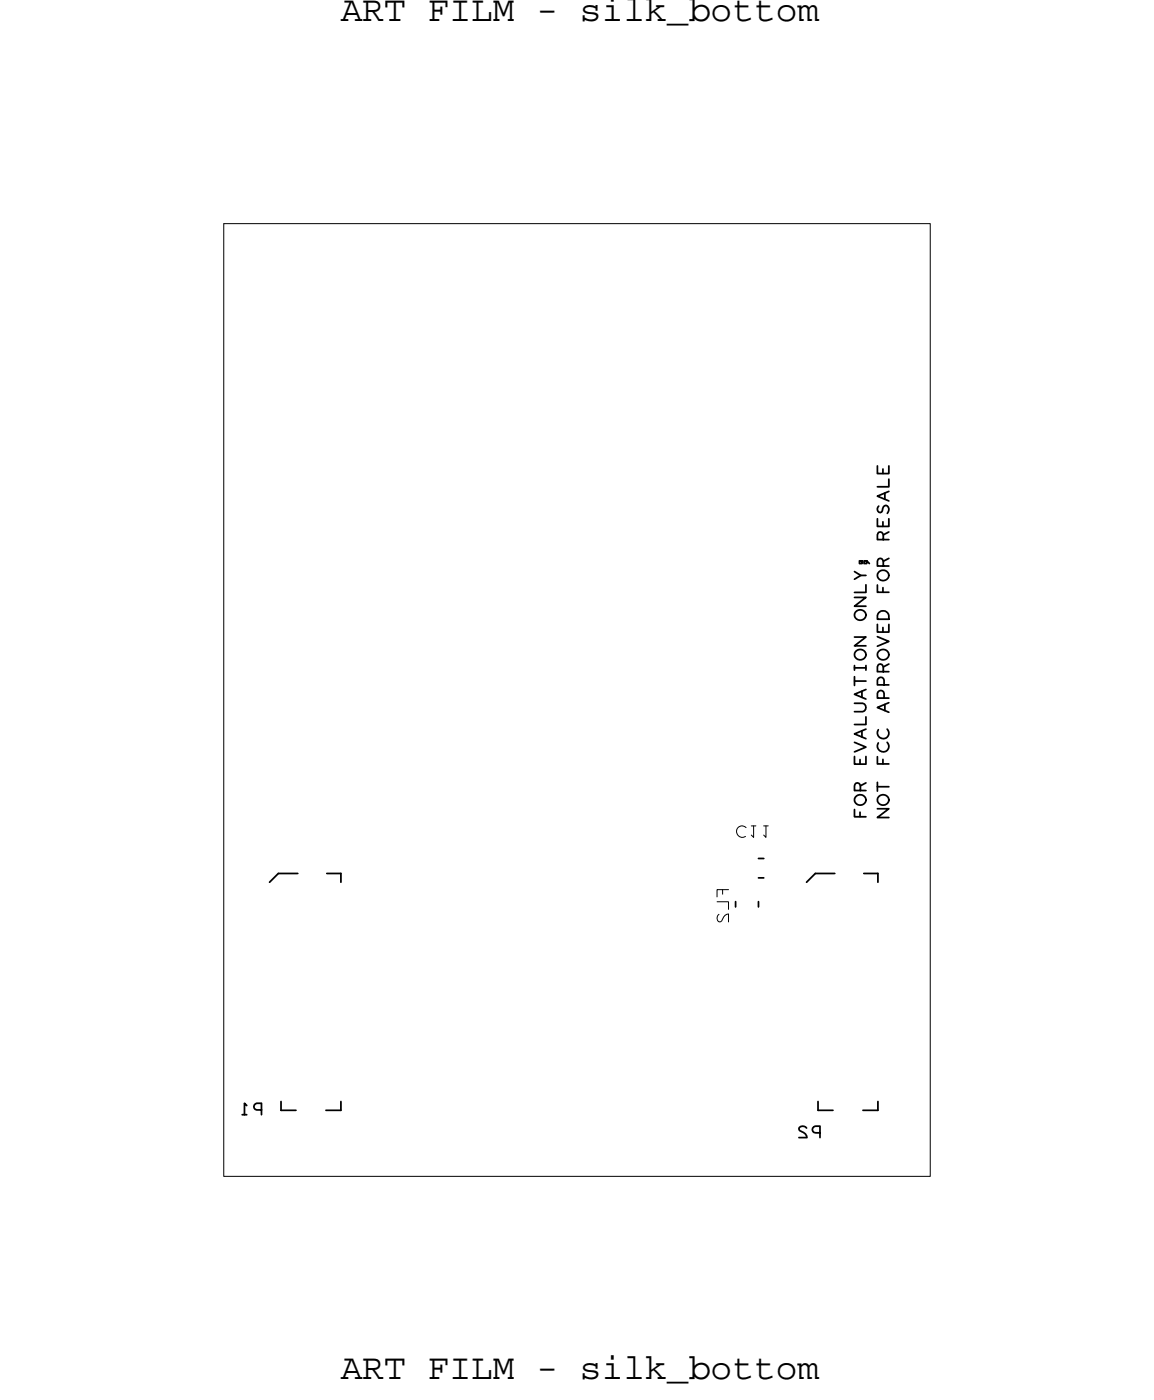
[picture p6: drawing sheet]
<svg xmlns="http://www.w3.org/2000/svg" width="65mm" height="79mm" viewBox="0 0 65 79" stroke-linecap="round" stroke-linejoin="round" font-family="sans-serif">
<!-- layer: Board Outline -->
<path d="M12.7 12.7h40.1v54.1h-40.1z" fill="none" stroke="#000" stroke-width=".06"/>
<!-- layer: Components -->
<g fill="none" stroke="#000" stroke-width=".1">
<path d="M15.8 49.6l-.5 .5zM15.8 49.6h1.1zM18.5 49.6h.8zM19.3 49.6v.5zM43 51.2v.3zM43 48.7h.3zM43.1 49.8h.2zM46.3 49.6l-.5 .5zM46.3 49.6h1.1zM49 49.6h.8zM49.8 49.6v.5zM15.9 63h.9z"/>
<path d="M15.9 62.5v.5zM18.5 63h.8zM19.3 62.6v.4zM46.4 63h.9zM46.4 62.5v.5zM49 63h.8zM49.8 62.6v.4z"/>
</g>
<g font-size="2.1">
<text x="19.3" y="1.2">ART FILM - silk_bottom</text>
<text x="19.3" y="78.3">ART FILM - silk_bottom</text>
</g>
<g font-size="1.1">
<text x="41.7" y="47.6">C11</text>
<text x="49.1" y="46.5" transform="rotate(-90 49.1 46.5)">FOR EVALUATION ONLY;</text>
<text x="50.4" y="46.5" transform="rotate(-90 50.4 46.5)">NOT FCC APPROVED FOR RESALE</text>
<text x="40.7" y="50.4" transform="rotate(90 40.7 50.4)">FL2</text>
<text x="14.9" y="62.6" transform="rotate(-180 14.9 62.6)">P1</text>
<text x="46.6" y="63.9" transform="rotate(-180 46.6 63.9)">P2</text>
</g>
</svg>
